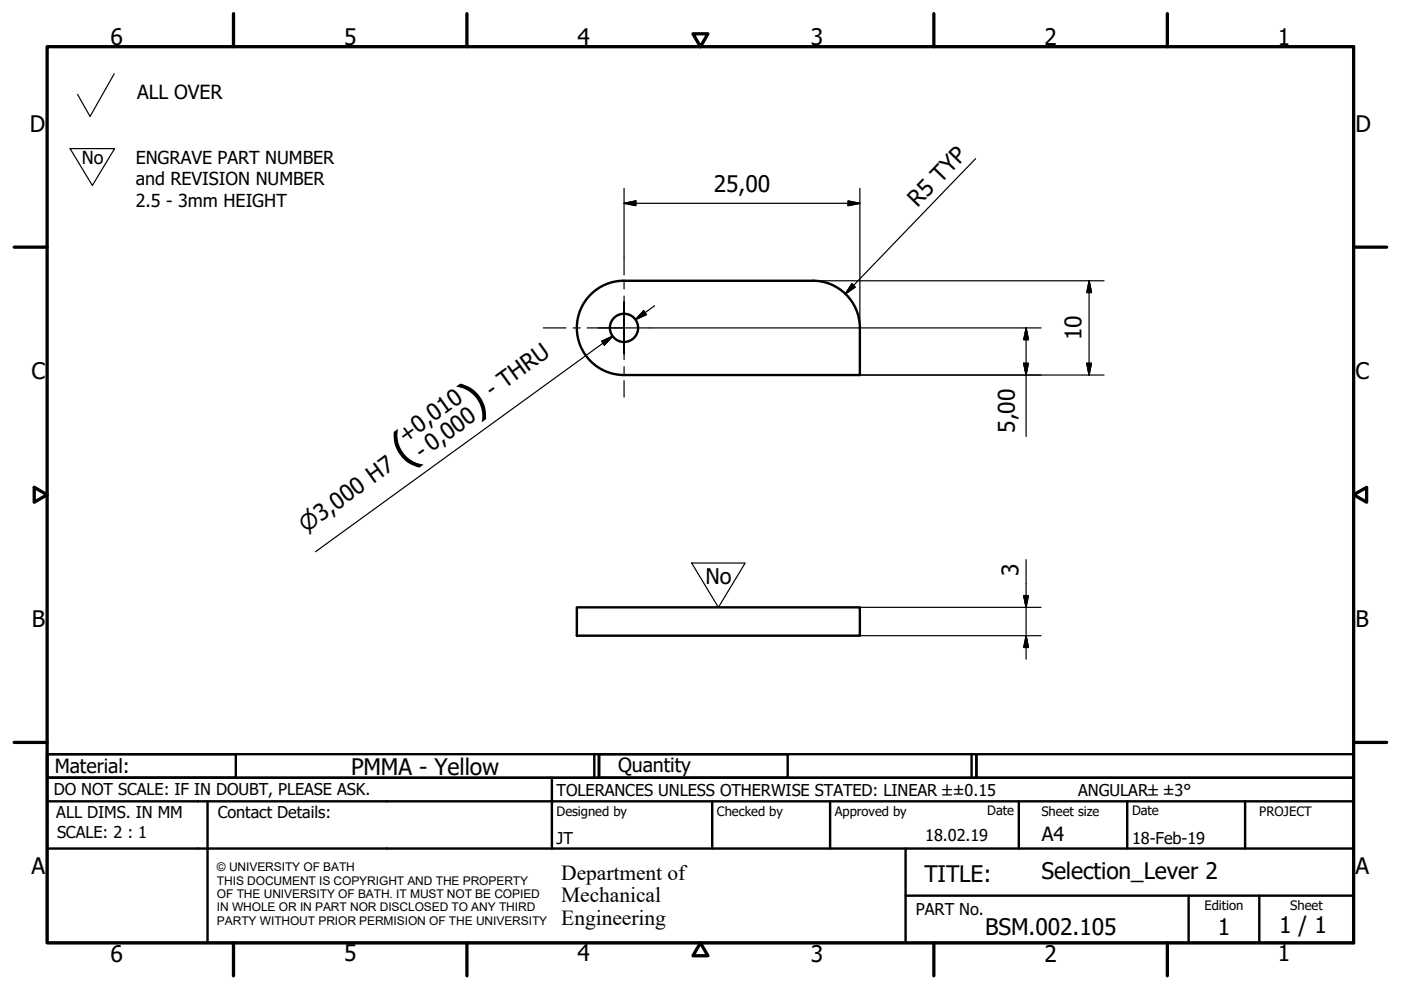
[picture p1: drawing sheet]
<svg xmlns="http://www.w3.org/2000/svg" width="297mm" height="210mm" viewBox="0 0 297 210" stroke-linecap="round" stroke-linejoin="round" font-family="sans-serif">
<!-- layer: Visible (ISO) -->
<g fill="none" stroke="#000" stroke-width=".51">
<path d="M182.3 69.5a10 10 0 0 0-10-10h-40a10 10 0 0 0-10 10 10 10 0 0 0 10 10h50v-10M122.3 128.8h60v6h-60z"/>
<circle cx="132.3" cy="69.5" r="3"/>
</g>
<!-- layer: Border (ISO) -->
<g fill="none" stroke="#000" stroke-width=".7">
<path d="M10 9.9h277v190h-277zM49.5 2.9v7M99 2.9v7M146.9 7.2h3.2l-1.6 2.7zM198 2.9v7M247.5 2.9v7M3 52.4h7M287 52.4h7M7.3 103.3l2.7 1.6-2.7 1.6zM287 104.9l2.8-1.6v3.2zM3 157.4h7M287 157.4h7"/>
<path d="M49.5 199.9v7M99 199.9v7M148.5 199.9l1.6 2.7h-3.2zM198 199.9v7M247.5 199.9v7"/>
</g>
<!-- layer: Title (ISO) -->
<g fill="none" stroke="#000" stroke-width=".51">
<path d="M10 159.9h40v5h-40zM10 159.9h117v5h-117zM126 159.9v5M127 159.9h40v5h-40zM127 159.9h80v5h-80zM206 159.9v5M207 159.9h80v5h-80zM10 169.9v-5h277v5M10 169.9h277v30h-277zM10 179.9h277M44 169.9v30M117 164.9v15"/>
<path d="M151 169.9v10M176 169.9v10M192 179.9v20M216 169.9v10M239 169.9v10M264 169.9v10M192 189.9h95M252 189.9v10M267 189.9v10"/>
</g>
<!-- layer: Center Mark (ISO) -->
<path d="M132.3 54.5v3.8M132.3 59.8v1.5M115.2 69.5h4.8M121.5 69.5h1.5M124.5 69.5h7.8M126.8 69.5h11M132.3 62.8v6.7v-5.5M132.3 75v-5.5v6.7M132.3 77.7v1.5M132.3 80.7v3.5" fill="none" stroke="#000" stroke-width=".25"/>
<!-- layer: Sketch Geometry (ISO) -->
<path d="M24.2 15.6l-5.1 9.1-2.7-4.7M14.9 31.5h9.4l-4.7 7.8zM146.6 119.4h11.4l-5.7 9.4z" fill="none" stroke="#000" stroke-width=".25"/>
<path d="M152.3 138.2h.1" fill="none" stroke="#fff" stroke-width=".21"/>
<!-- layer: Dimension (ISO) -->
<g fill="none" stroke="#000" stroke-width=".25">
<path d="M132.3 39.9v14.6M182.3 39.9v29.6M206.9 33.6l-27.7 28.7M132.3 43.1l2.5-.5v1zM132.3 43.1h50M172.3 59.5h61.8M179.8 42.6l2.5 .5-2.5 .5zM230.9 59.5l.5 2.5h-1zM230.9 59.5v20M127.6 72.3l2.3-1-1.8 1.9zM127.9 72.8l2-1.5-63 45.7M136.5 65.9l.6 .8-2.4 1.1z"/>
<path d="M137.8 69.5h82.9M138.8 64.8l-4.1 3M180.6 60.2l.7 .7-2.1 1.4zM182.3 79.5h51.8M217 77h1l-.4 2.5zM217.6 69.5l.4 2.5h-1zM217.6 69.5v23M230.4 77h1l-.5 2.5zM217.6 118.7v21.1M182.3 128.8h38.4M182.3 134.8h38.4M217 126.3h1l-.4 2.5z"/>
<path d="M217.6 134.8l.4 2.5h-1z"/>
</g>
<g fill="#000" stroke="#000" stroke-width=".25">
<path d="M132.3 43.1l2.5-.5zM132.3 43.1l2.5-.5v1zM179.8 43.6l2.5-.5zM179.8 42.6l2.5 .5-2.5 .5zM129.9 71.3l-1.8 1.9zM127.6 72.3l2.3-1-1.8 1.9zM136.5 65.9l-1.8 1.9zM136.5 65.9l.6 .8-2.4 1.1zM180.6 60.2l-1.4 2.1zM180.6 60.2l.7 .7-2.1 1.4zM217 77l.6 2.5zM217 77h1l-.4 2.5z"/>
<path d="M217.6 69.5l.4 2.5zM217.6 69.5l.4 2.5h-1zM230.4 77l.5 2.5zM230.4 77h1l-.5 2.5zM230.9 59.5l.5 2.5zM230.9 59.5l.5 2.5h-1zM217 126.3l.6 2.5zM217 126.3h1l-.4 2.5zM217.6 134.8l.4 2.5zM217.6 134.8l.4 2.5h-1z"/>
</g>
<g font-size="9.7">
<text x="100.7" y="88.2" transform="rotate(-36 100.7 88.2)">)</text>
<text x="85.9" y="98.9" transform="rotate(-36 85.9 98.9)">(</text>
</g>
<g font-size="4.8">
<text x="23.4" y="9.5">6</text>
<text x="72.9" y="9.5">5</text>
<text x="122.4" y="9.5">4</text>
<text x="171.9" y="9.5">3</text>
<text x="221.4" y="9.5">2</text>
<text x="270.9" y="9.5">1</text>
<text x="6.3" y="27.9">D</text>
<text x="287.4" y="27.9">D</text>
<text x="151.3" y="40.7">25,00</text>
<text x="194.5" y="44.1" transform="rotate(-46 194.5 44.1)">R5 TYP</text>
<text x="229.3" y="72.2" transform="rotate(-90 229.3 72.2)">10</text>
<text x="6.7" y="80.4">C</text>
<text x="287.4" y="80.4">C</text>
<text x="104.4" y="84.3" transform="rotate(-36 104.4 84.3)">- THRU</text>
<text x="86" y="94.1" transform="rotate(-36 86 94.1)">+0,010</text>
<text x="215.1" y="91.8" transform="rotate(-90 215.1 91.8)">5,00</text>
<text x="89.5" y="97.6" transform="rotate(-36 89.5 97.6)">- 0,000</text>
<text x="215.9" y="122" transform="rotate(-90 215.9 122)">3</text>
<text x="6.8" y="132.9">B</text>
<text x="287.4" y="132.9">B</text>
<text x="74.4" y="164.3">PMMA - Yellow</text>
<text x="6.7" y="185.4">A</text>
<text x="287.4" y="185.4">A</text>
<text x="196" y="187">TITLE:</text>
<text x="220.8" y="186.4">Selection_Lever 2</text>
<text x="271.2" y="197.9">1 / 1</text>
<text x="23.4" y="203.9">6</text>
<text x="72.9" y="203.8">5</text>
<text x="122.4" y="203.8">4</text>
<text x="171.9" y="203.9">3</text>
<text x="208.9" y="198.2">BSM.002.105</text>
<text x="221.4" y="203.9">2</text>
<text x="258.2" y="198.2">1</text>
<text x="270.9" y="203.8">1</text>
</g>
<g font-size="4.6">
<text x="64.9" y="113" transform="rotate(-36 64.9 113)">⌀3,000 H7</text>
<text x="149.6" y="123.8">No</text>
<text x="119" y="186.5">Department of</text>
<text x="119" y="191.3">Mechanical</text>
<text x="119" y="196">Engineering</text>
</g>
<g font-size="4.1">
<text x="29.1" y="21.1">ALL OVER</text>
<text x="11.6" y="163.9">Material:</text>
<text x="131" y="163.7">Quantity</text>
<text x="220.9" y="178.4">A4</text>
</g>
<g font-size="3.8">
<text x="17.4" y="34.9">No</text>
<text x="28.8" y="34.7">ENGRAVE PART NUMBER</text>
<text x="28.8" y="39.3">and REVISION NUMBER</text>
<text x="28.8" y="43.8">2.5 - 3mm HEIGHT</text>
</g>
<g font-size="3.5">
<text x="11.4" y="168.5">DO NOT SCALE: IF IN DOUBT, PLEASE ASK.</text>
<text x="11.9" y="173.5">ALL DIMS. IN MM</text>
<text x="46.2" y="173.5">Contact Details:</text>
<text x="118" y="168.8">TOLERANCES UNLESS OTHERWISE STATED: LINEAR ±±0.15</text>
<text x="228.6" y="168.8">ANGULAR±±3°</text>
<text x="12.1" y="177.6">SCALE: 2 : 1</text>
<text x="118" y="178.9">JT</text>
<text x="196.2" y="178.3">18.02.19</text>
<text x="240" y="178.9">18-Feb-19</text>
<text x="194.2" y="194.1">PART No.</text>
</g>
<g font-size="2.8">
<text x="118" y="173">Designed by</text>
<text x="152" y="173">Checked by</text>
<text x="177" y="173">Approved by</text>
<text x="209.3" y="172.9">Date</text>
<text x="220.8" y="173">Sheet size</text>
<text x="240" y="172.9">Date</text>
<text x="267" y="172.9">PROJECT</text>
<text x="255.4" y="193">Edition</text>
<text x="273.6" y="193">Sheet</text>
</g>
<g font-size="2.5">
<text x="46" y="184.7">© UNIVERSITY OF BATH</text>
<text x="46" y="187.6">THIS DOCUMENT IS COPYRIGHT AND THE PROPERTY</text>
<text x="46" y="190.4">OF THE UNIVERSITY OF BATH. IT MUST NOT BE COPIED</text>
<text x="46" y="193.2">IN WHOLE OR IN PART NOR DISCLOSED TO ANY THIRD</text>
<text x="46" y="196.1">PARTY WITHOUT PRIOR PERMISION OF THE UNIVERSITY</text>
</g>
</svg>
